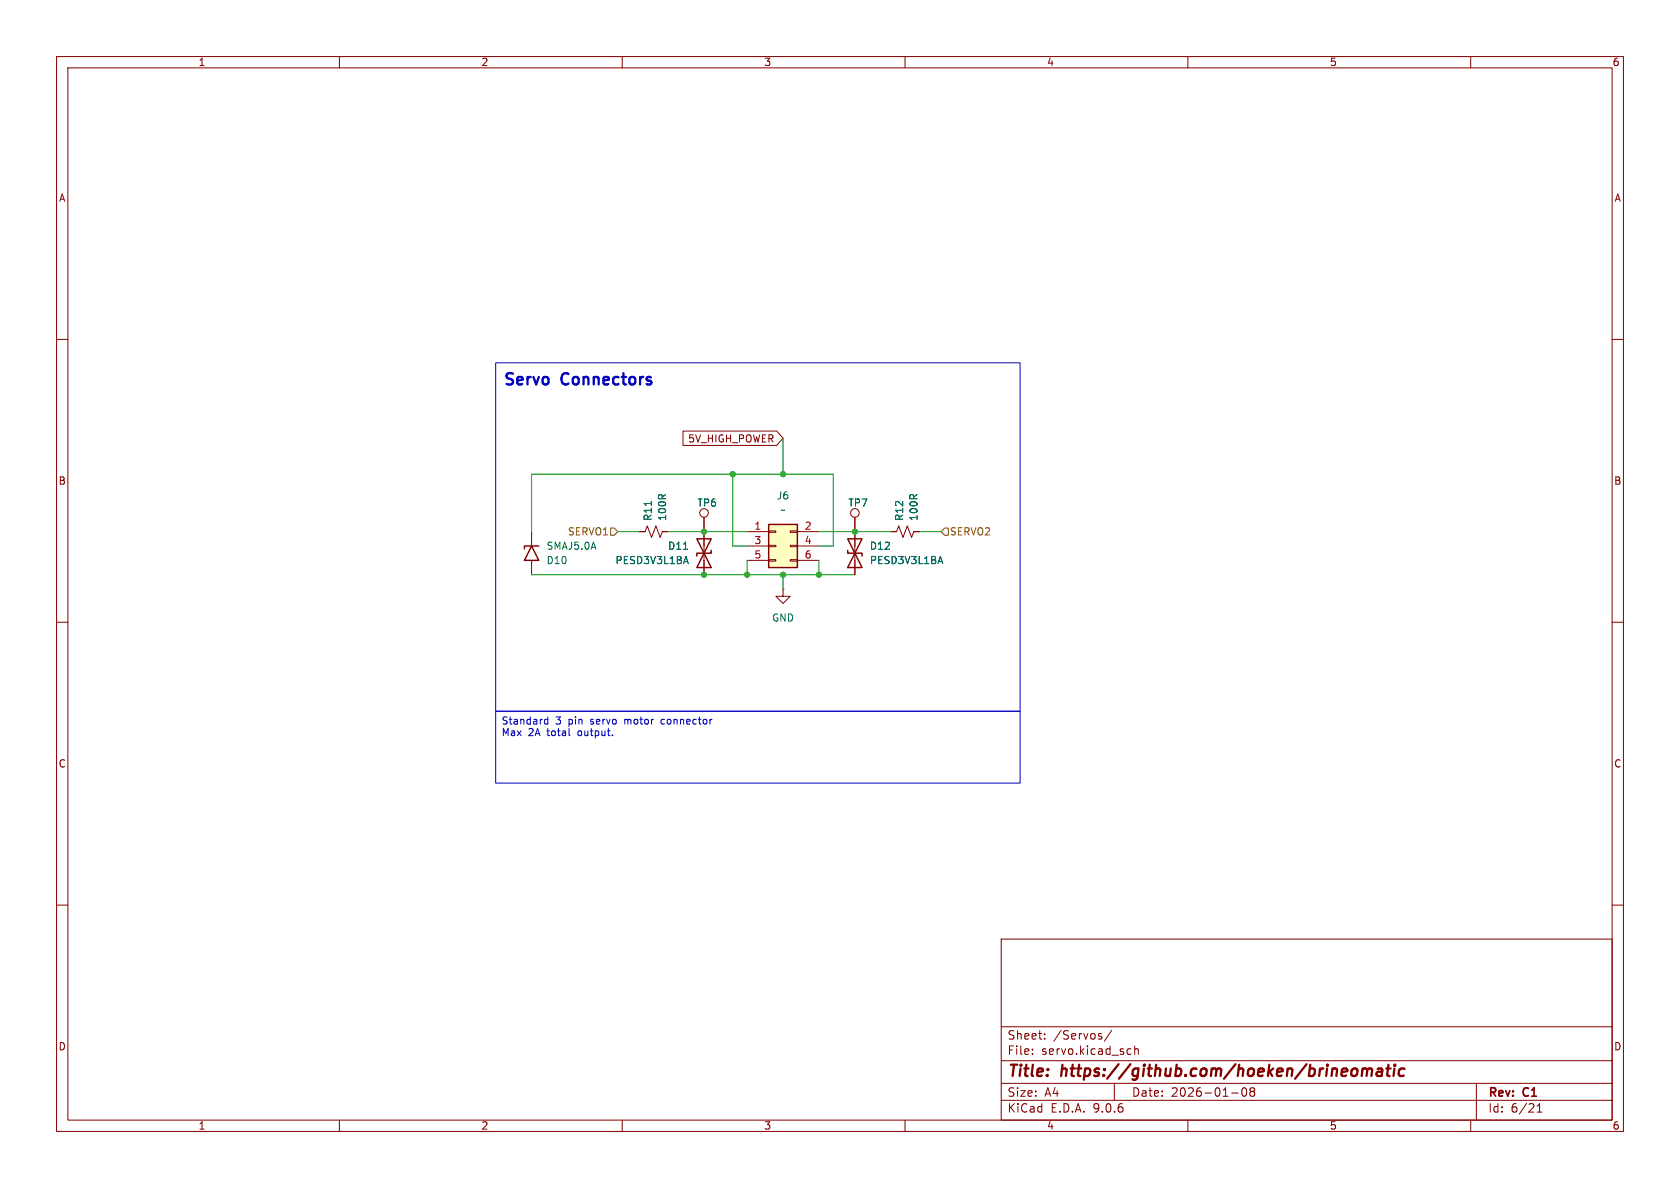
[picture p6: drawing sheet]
<svg xmlns="http://www.w3.org/2000/svg" width="297mm" height="210mm" viewBox="0 0 297 210" stroke-linecap="round" stroke-linejoin="round" font-family="sans-serif">
<g fill="none" stroke="#840000" stroke-width=".18">
<path d="M10 10h277v190h-277zM12 12h273v186h-273zM60 10v2M110 10v2M160 10v2M210 10v2M260 10v2M10 60h2M285 60h2M151.1 94v7.6M157.5 94h1l.4-1 .7 2 .8-2 .8 2 .3-1h1.1M10 110h2"/>
<path d="M285 110h2M10 160h2M177 166h108v32h-108zM285 160h2M60 198v2M110 198v2M160 198v2M177 194.5h108M177 191.5h108M177 187.5h108M177 181.5h108M182.5 186.3v.1"/>
<path d="M182.5 185.5v.1M184.7 183.6v.1M184.7 182.8v.1M194.6 183.2l.2 .2-.2 .3M194.6 182.7l.1 .1M196.5 182.1l-1.3 2M197 191.5v3M199.5 185.4l.5 .1M200 186.3l-.5 .1M200.6 185.5l.2-.1 .4 .1v.9M200.6 184.9v1.5M210 198v2"/>
<path d="M217.7 193.2h1.2M219.7 192.4a.81 .81 0 0 0 .3 1.4l.2-.1 .2-.5-.2-.8M221 192.4v.3l.2 .2M221.2 192.9l-.2 .3v.5l.2 .1 .5-.1 .1-.2-.1-.4-.2-.2M221.2 192.9h.3M221.7 192.4l.1 .3-.3 .2M260 198v2M261 191.5v6.5M271.7 196.6h.9M271.7 195.5l.5-.4v1.5"/>
</g>
<g fill="none" stroke="#840000" stroke-width=".4">
<path d="M240.9 189.1a.49 .49 0 0 1 .8 .1M240.9 188.9l-.2 1.3M241.7 189.2a.5 .5 0 0 1 .8-.2l-.1 1.2M241.7 189.2l-.1 1M243.6 189l.2-.1 .5 .1v1.2M244.4 189.4h-.7a.4 .4 0 0 0-.4 .4 .4 .4 0 0 0 .3 .4l.7-.1M245.1 188.9h.7M245.5 188.2l-.3 1.7 .1 .2 .4 .1M246.5 188.9l-.2 1.3M246.6 188.2v.2M246.6 188.2l-.1 .1 .1 .1M246.6 188.2l.1 .1-.1 .1"/>
<path d="M248.3 189a.66 .66 0 0 0-1 .3v.5l.1 .3 .2 .1 .6-.1"/>
</g>
<path d="M149.9 95.3h2.5l-2.5 5h2.5zM149.9 97.3v.5h2.5v.5" fill="none" stroke="#840000" stroke-width=".25"/>
<path d="M166.2 98.4l.5 1.2" fill="none" stroke="#006464" stroke-width=".18"/>
<path d="M135.9 92.7h5.1v7.6h-5.1z" fill="#ffffc2"/>
<path d="M94 96.5l1.2 2.6h-2.5zM95.2 96.5h-2.5v.5M123.2 95.3l2.5 5h-2.5l2.5-5zM125.7 97.3v.5h-2.5v.5M135.9 92.7h5.1v7.6h-5.1z" fill="none" stroke="#840000" stroke-width=".25"/>
<g fill="none" stroke="#840000" stroke-width=".18">
<path d="M120.7 76.2h16.6l1.1 1.3-1.1 1.2h-16.6zM94 94v2.5M94 99.1v2.5M113 94h1l.4-1 .8 2 .8-2 .7 2 .4-1h1M124.5 91.4v10.2M132.1 94h3.8M132.1 96.5h3.8M132.1 99.1h3.8M135.9 93.9h1.3v.2h-1.3zM135.9 96.4h1.3v.2h-1.3zM135.9 98.9h1.3v.3h-1.3zM139.7 93.9h1.3v.2h-1.3z"/>
<path d="M139.7 96.4h1.3v.2h-1.3zM139.7 98.9h1.3v.3h-1.3zM141 94h3.8M141 96.5h3.8M141 99.1h3.8M151.1 91.4v5.1M151.1 99.1v2.5M157.5 94h1M161.5 94h1.1M138.4 104.1v1.3h-1.2l1.2 1.3 1.3-1.3h-1.3M138.4 104.1h.1"/>
<circle cx="124.5" cy="90.7" r=".76"/>
<circle cx="151.1" cy="90.7" r=".76"/>
</g>
<path d="M115.1 88.6v.8M120.8 97.1h.8M121.3 98.4l.4 1.2M166.2 98.4l.5 1.2" fill="none" stroke="#006464" stroke-width=".18"/>
<path d="M107.9 93.3h.7l.6 .7-.6 .6h-.7zM167 93.3h.6v1.3h-.6l-.6-.6z" fill="none" stroke="#725600" stroke-width=".18"/>
<path d="M138.4 77.5v6.3M94 94v-10.2h53.3v12.7h-2.5M109.2 94h3.8M118.1 94h14M129.5 83.8v12.7h2.6M132.1 99.1v2.5M144.8 94h12.7M144.8 99.1v2.5M162.6 94h3.8M94 101.6h57.1M138.4 101.6v2.5" fill="none" stroke="#009600" stroke-width=".18"/>
<path d="M87.6 64.1h92.7v61.6h-92.7zM87.6 125.7h92.7v12.7h-92.7zM96.2 127.8l.3 .2 .3-.1M96.8 126.7v1.3M96.8 127.2h-.3l-.3 .2M100.7 130h.1M108.3 129.9v.1M117.1 127.2l-.2 .2v.4l.2 .2" fill="none" stroke="#0000c2" stroke-width=".18"/>
<g fill="#009600" stroke="#009600" stroke-width=".18">
<circle cx="124.5" cy="94" r=".46"/>
<circle cx="129.5" cy="83.8" r=".46"/>
<circle cx="138.4" cy="83.8" r=".46"/>
<circle cx="124.5" cy="101.6" r=".46"/>
<circle cx="144.8" cy="101.6" r=".46"/>
<circle cx="151.1" cy="94" r=".46"/>
<circle cx="132.1" cy="101.6" r=".46"/>
<circle cx="138.4" cy="101.6" r=".46"/>
</g>
<g font-size="2.8" fill="#0000c2">
<text x="88.9" y="68.7">Servo</text>
<text x="99.4" y="68.7">Connectors</text>
</g>
<g font-size="2.8" fill="#840000">
<text x="178" y="190.9">Title:</text>
<text x="187.7" y="190.9">https://github.com/hoeken/brineomatic</text>
</g>
<g font-size="2.1" fill="#840000">
<text x="178" y="184">Sheet:</text>
<text x="186.2" y="184">/Servos/</text>
<text x="178" y="186.7">File:</text>
<text x="184.1" y="186.7">servo.kicad_sch</text>
<text x="178" y="196.9">KiCad</text>
<text x="178" y="194.1">Size:</text>
<text x="184.7" y="194.1">A4</text>
<text x="185.7" y="196.9">E.D.A.</text>
<text x="193.3" y="196.9">9.0.6</text>
<text x="200" y="194.1">Date:</text>
<text x="207" y="194.1">2026-01-08</text>
<text x="263" y="194.3">Rev:</text>
<text x="263" y="196.9">Id:</text>
<text x="267.1" y="196.9">6/21</text>
<text x="269.4" y="194.3">C1</text>
</g>
<g font-size="1.8" fill="#840000">
<text x="35" y="11.9">1</text>
<text x="85" y="11.9">2</text>
<text x="135" y="11.9">3</text>
<text x="185" y="11.9">4</text>
<text x="235" y="11.9">5</text>
<text x="285" y="11.9">6</text>
<text x="10.3" y="35.9">A</text>
<text x="285.3" y="35.9">A</text>
<text x="121.6" y="78.4">5V_HIGH_POWER</text>
<text x="10.3" y="85.9">B</text>
<text x="285.3" y="85.9">B</text>
<text x="10.3" y="135.9">C</text>
<text x="285.3" y="135.9">C</text>
<text x="10.3" y="185.9">D</text>
<text x="285.3" y="185.9">D</text>
<text x="35" y="199.9">1</text>
<text x="85" y="199.9">2</text>
<text x="135" y="199.9">3</text>
<text x="185" y="199.9">4</text>
<text x="235" y="199.9">5</text>
<text x="285" y="199.9">6</text>
</g>
<g font-size="1.8" fill="#006464">
<text x="123.2" y="89.8">TP6</text>
<text x="137.2" y="88.5">J6</text>
<text x="149.9" y="89.8">TP7</text>
<text x="115.4" y="92.2" transform="rotate(-90 115.4 92.2)">R11</text>
<text x="118" y="92.2" transform="rotate(-90 118 92.2)">100R</text>
<text x="137.9" y="91">~</text>
<text x="159.9" y="92.2" transform="rotate(-90 159.9 92.2)">R12</text>
<text x="162.4" y="92.2" transform="rotate(-90 162.4 92.2)">100R</text>
<text x="96.5" y="97.4">SMAJ5.0A</text>
<text x="96.5" y="99.9">D10</text>
<text x="108.7" y="99.9">PESD3V3L1BA</text>
<text x="118" y="97.4">D11</text>
<text x="153.7" y="99.9">PESD3V3L1BA</text>
<text x="153.7" y="97.4">D12</text>
<text x="136.4" y="110.1">GND</text>
</g>
<g font-size="1.8" fill="#725600">
<text x="100.3" y="94.8">SERVO1</text>
<text x="167.8" y="94.8">SERVO2</text>
</g>
<g font-size="1.8" fill="#a90000">
<text x="133.3" y="93.7">1</text>
<text x="142.2" y="93.7">2</text>
<text x="133.3" y="96.3">3</text>
<text x="133.3" y="98.8">5</text>
<text x="142.2" y="96.3">4</text>
<text x="142.2" y="98.8">6</text>
</g>
<g font-size="1.8" fill="#0000c2">
<text x="88.6" y="128.4">Standard</text>
<text x="88.6" y="130.5">Max</text>
<text x="93.4" y="130.5">2A</text>
<text x="96.9" y="130.5">total</text>
<text x="98.2" y="128.4">3</text>
<text x="100.6" y="128.4">pin</text>
<text x="102.4" y="130.5">output.</text>
<text x="104.7" y="128.4">servo</text>
<text x="110.9" y="128.4">motor</text>
<text x="117.5" y="128.4">connector</text>
</g>
</svg>
